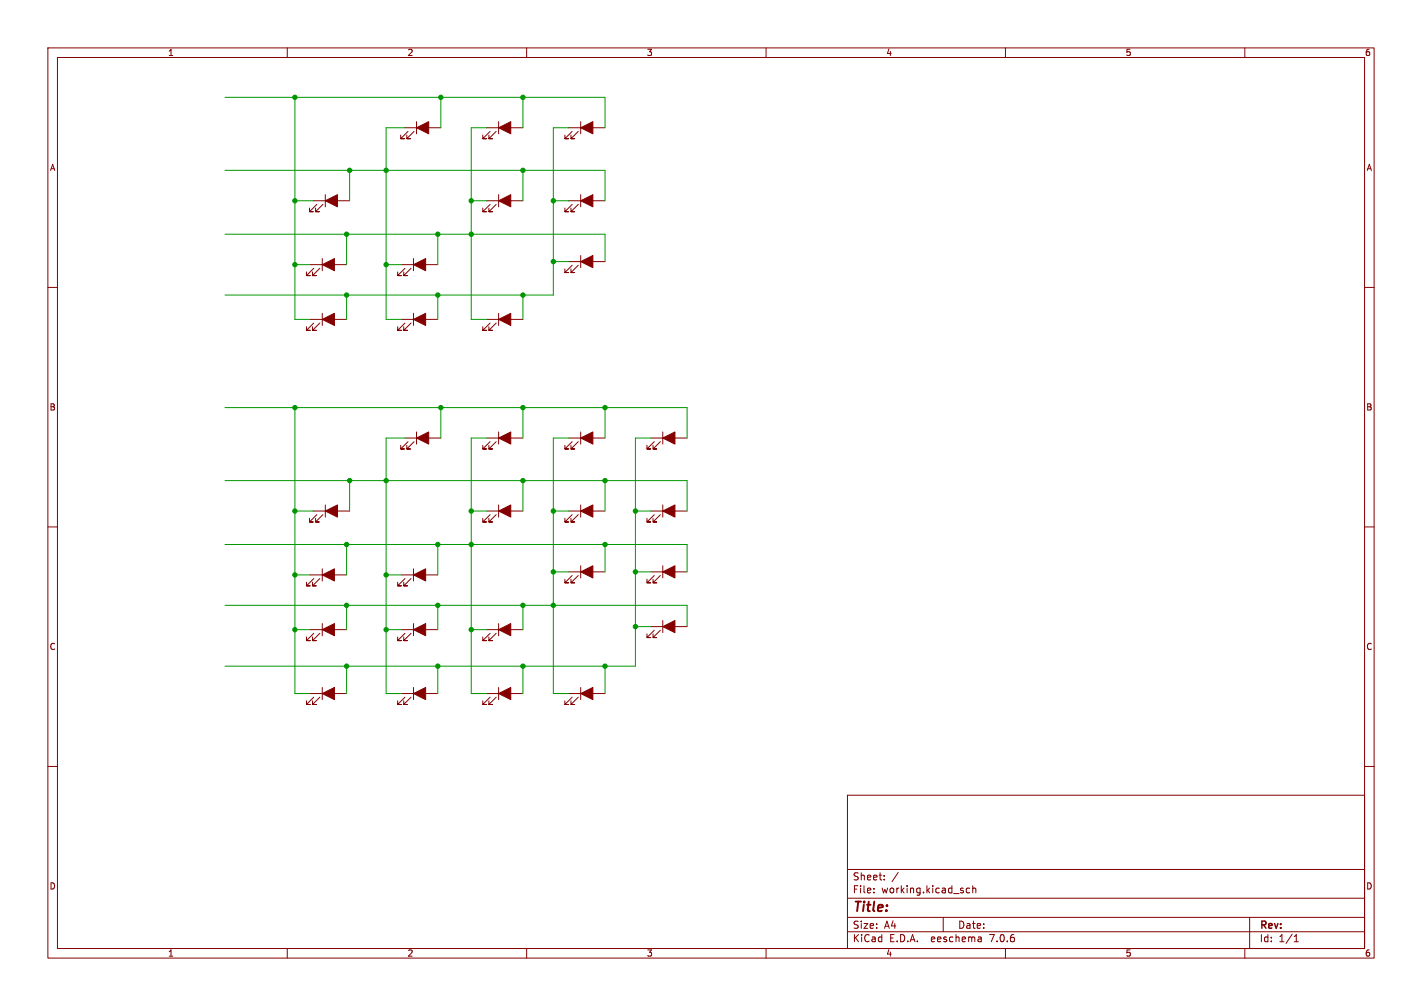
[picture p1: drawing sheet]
<svg xmlns="http://www.w3.org/2000/svg" width="297mm" height="210mm" viewBox="0 0 297 210" stroke-linecap="round" stroke-linejoin="round" font-family="sans-serif">
<g fill="none" stroke="#840000" stroke-width=".21">
<path d="M10 10h277v190h-277zM12 12h273v186h-273zM60 10v2M110 10v2M160 10v2M210 10v2M260 10v2M84.5 26.7h7.6M85.2 27.4l-1.5 1.6h.8h-.8v-.8M86.5 27.4l-1.5 1.6h.7h-.7v-.8M87 25.4v2.5M101.6 26.7h7.6"/>
<path d="M102.4 27.4l-1.6 1.6h.8h-.8v-.8M103.6 27.4l-1.5 1.6h.8h-.8v-.8M104.1 25.4v2.5M118.7 26.7h7.7M119.5 27.4l-1.5 1.6h.7h-.7v-.8M120.8 27.4l-1.5 1.6h.7h-.7v-.8M121.3 25.4v2.5M10 60h2M64.8 55.2h7.6M65.4 41.9h7.6M65.5 56l-1.5 1.5h.8h-.8v-.7M66.2 42.7l-1.6 1.5h.8h-.8v-.8"/>
<path d="M66.8 56l-1.5 1.5h.7h-.7v-.7M67.3 54v2.5M67.4 42.7l-1.5 1.5h.8h-.8v-.8M67.9 40.6v2.6M83.8 55.2h7.6M84.6 56l-1.5 1.5h.7h-.7v-.7M85.9 56l-1.6 1.5h.8h-.8v-.7M86.4 54v2.5M101.6 41.9h7.6M102.4 42.7l-1.6 1.5h.8h-.8v-.8M103.6 42.7l-1.5 1.5h.8h-.8v-.8M104.1 40.6v2.6"/>
<path d="M118.7 41.9h7.7M118.7 54.6h7.7M119.5 42.7l-1.5 1.5h.7h-.7v-.8M119.5 55.4l-1.5 1.5h.7h-.7v-.8M120.8 42.7l-1.5 1.5h.7h-.7v-.8M120.8 55.4l-1.5 1.5h.7h-.7v-.8M121.3 40.6v2.6M121.3 53.3v2.6M285 60h2M64.8 66.7h7.6M65.5 67.4l-1.5 1.6h.8h-.8v-.8M66.8 67.4l-1.5 1.6h.7h-.7v-.8"/>
<path d="M67.3 65.4v2.5M83.8 66.7h7.6M84.6 67.4l-1.5 1.6h.7h-.7v-.8M85.9 67.4l-1.6 1.6h.8h-.8v-.8M86.4 65.4v2.5M101.6 66.7h7.6M102.4 67.4l-1.6 1.6h.8h-.8v-.8M103.6 67.4l-1.5 1.6h.8h-.8v-.8M104.1 65.4v2.5M84.5 91.4h7.6M85.2 92.2l-1.5 1.5h.8h-.8v-.7M86.5 92.2l-1.5 1.5h.7h-.7v-.7"/>
<path d="M87 90.2v2.5M101.6 91.4h7.6M102.4 92.2l-1.6 1.5h.8h-.8v-.7M103.6 92.2l-1.5 1.5h.8h-.8v-.7M104.1 90.2v2.5M118.7 91.4h7.7M119.5 92.2l-1.5 1.5h.7h-.7v-.7M120.8 92.2l-1.5 1.5h.7h-.7v-.7M121.3 90.2v2.5M135.9 91.4h7.6M136.7 92.2l-1.6 1.5h.8h-.8v-.7M137.9 92.2l-1.5 1.5h.8h-.8v-.7"/>
<path d="M138.4 90.2v2.5M10 110h2M65.4 106.7h7.6M66.2 107.4l-1.6 1.6h.8h-.8v-.8M67.3 118.7v2.6M67.4 107.4l-1.5 1.6h.8h-.8v-.8M67.9 105.4v2.6M86.4 118.7v2.6M101.6 106.7h7.6M102.4 107.4l-1.6 1.6h.8h-.8v-.8M103.6 107.4l-1.5 1.6h.8h-.8v-.8M104.1 105.4v2.6"/>
<path d="M118.7 119.4h7.7M118.7 106.7h7.7M119.5 107.4l-1.5 1.6h.7h-.7v-.8M120.8 107.4l-1.5 1.6h.7h-.7v-.8M121.3 105.4v2.6M121.3 118.1v2.6M135.9 119.4h7.6M135.9 106.7h7.6M136.7 107.4l-1.6 1.6h.8h-.8v-.8M137.9 107.4l-1.5 1.6h.8h-.8v-.8M138.4 105.4v2.6M138.4 118.1v2.6"/>
<path d="M285 110h2M64.8 131.4h7.6M64.8 120h7.6M65.5 132.2l-1.5 1.5h.8h-.8v-.7M65.5 120.8l-1.5 1.5h.8h-.8v-.8M66.8 132.2l-1.5 1.5h.7h-.7v-.7M66.8 120.8l-1.5 1.5h.7h-.7v-.8M67.3 130.2v2.5M83.8 131.4h7.6M83.8 120h7.6M84.6 120.8l-1.5 1.5h.7h-.7v-.8M84.6 132.2l-1.5 1.5h.7h-.7v-.7"/>
<path d="M85.9 120.8l-1.6 1.5h.8h-.8v-.8M85.9 132.2l-1.6 1.5h.8h-.8v-.7M86.4 130.2v2.5M101.6 131.4h7.6M102.4 132.2l-1.6 1.5h.8h-.8v-.7M103.6 132.2l-1.5 1.5h.8h-.8v-.7M104.1 130.2v2.5M119.5 120.1l-1.5 1.6h.7h-.7v-.8M120.8 120.1l-1.5 1.6h.7h-.7v-.8M135.9 130.8h7.6M136.7 120.1l-1.6 1.6h.8h-.8v-.8M136.7 131.6l-1.6 1.5h.8h-.8v-.8"/>
<path d="M137.9 120.1l-1.5 1.6h.8h-.8v-.8M137.9 131.6l-1.5 1.5h.8h-.8v-.8M138.4 129.5v2.6M10 160h2M64.8 144.8h7.6M65.5 145.5l-1.5 1.6h.8h-.8v-.8M66.8 145.5l-1.5 1.6h.7h-.7v-.8M67.3 143.5v2.6M83.8 144.8h7.6M84.6 145.5l-1.5 1.6h.7h-.7v-.8M85.9 145.5l-1.6 1.6h.8h-.8v-.8M86.4 143.5v2.6"/>
<path d="M101.6 144.8h7.6M102.4 145.5l-1.6 1.6h.8h-.8v-.8M103.6 145.5l-1.5 1.6h.8h-.8v-.8M104.1 143.5v2.6M118.7 144.8h7.7M119.5 145.5l-1.5 1.6h.7h-.7v-.8M120.8 145.5l-1.5 1.6h.7h-.7v-.8M121.3 143.5v2.6M285 160h2M177 166h108v32h-108zM60 198v2M110 198v2"/>
<path d="M160 198v2M177 194.5h108M177 191.5h108M177 187.5h108M177 181.5h108M182.5 186.3v.1M182.5 185.5v.1M184.7 183.6v.1M184.7 182.8v.1M187.6 182.1l-1.3 2M197 191.5v3M202.5 185.5l-.4-.1-.3 .3 .2 .6h.5"/>
<path d="M203.2 185.5l.2-.1 .3 .1 .1 .9M203.2 184.9v1.5M204.9 195.7l.1 .9M205 196.5l-.2 .1M205 196h-.2M210 198v2M260 198v2M261 191.5v6.5M270.3 196.6h.9M270.3 195.5l.4-.4v1.5"/>
</g>
<g fill="#840000" stroke="#840000" stroke-width=".21">
<path d="M67.3 144.8l2.5-1.3v2.6z"/>
<path d="M67.3 131.4l2.5-1.2v2.5z"/>
<path d="M86.4 144.8l2.5-1.3v2.6z"/>
<path d="M121.3 119.4l2.5-1.3v2.6z"/>
<path d="M138.4 119.4l2.6-1.3v2.6z"/>
<path d="M138.4 130.8l2.6-1.3v2.6z"/>
<path d="M104.1 41.9l2.6-1.3v2.6z"/>
<path d="M121.3 26.7l2.5-1.3v2.5z"/>
<path d="M121.3 41.9l2.5-1.3v2.6z"/>
<path d="M121.3 54.6l2.5-1.3v2.6z"/>
<path d="M86.4 120l2.5-1.3v2.6z"/>
<path d="M86.4 131.4l2.5-1.2v2.5z"/>
<path d="M67.3 120l2.5-1.3v2.6z"/>
<path d="M104.1 66.7l2.6-1.3v2.5z"/>
<path d="M121.3 144.8l2.5-1.3v2.6z"/>
<path d="M104.1 26.7l2.6-1.3v2.5z"/>
<path d="M67.9 106.7l2.6-1.3v2.6z"/>
<path d="M87 91.4l2.5-1.2v2.5z"/>
<path d="M67.9 41.9l2.6-1.3v2.6z"/>
<path d="M87 26.7l2.5-1.3v2.5z"/>
<path d="M86.4 66.7l2.5-1.3v2.5z"/>
<path d="M86.4 55.2l2.5-1.2v2.5z"/>
<path d="M67.3 55.2l2.5-1.2v2.5z"/>
<path d="M67.3 66.7l2.5-1.3v2.5z"/>
<path d="M104.1 131.4l2.6-1.2v2.5z"/>
<path d="M104.1 91.4l2.6-1.2v2.5z"/>
<path d="M121.3 91.4l2.5-1.2v2.5z"/>
<path d="M138.4 91.4l2.6-1.2v2.5z"/>
<path d="M138.4 106.7l2.6-1.3v2.6z"/>
<path d="M121.3 106.7l2.5-1.3v2.6z"/>
<path d="M104.1 106.7l2.6-1.3v2.6z"/>
<path d="M104.1 144.8l2.6-1.3v2.6z"/>
</g>
<g fill="none" stroke="#009600" stroke-width=".21">
<path d="M47 20.3h79.4v6.4M47 35.6h79.4v6.3M61.6 20.3v46.4h3.2M73 35.6v6.3M84.5 26.7h-3.9v40h3.2M92.1 20.3v6.4M101.6 26.7h-3.2v40h3.2M109.2 20.3v6.4M109.2 35.6v6.3M118.7 26.7h-3.1v34.9h-68.6M47 48.9h79.4v5.7M61.6 41.9h3.8"/>
<path d="M61.6 55.2h3.2M72.4 48.9v6.3M80.6 55.2h3.2M91.4 48.9v6.3M98.4 41.9h3.2M115.6 41.9h3.1M115.6 54.6h3.1M72.4 61.6v5.1M91.4 61.6v5.1M109.2 61.6v5.1M47 85.1h96.5v6.3M61.6 85.1v59.7h3.2"/>
<path d="M84.5 91.4h-3.9v53.4h3.2M92.1 85.1v6.3M101.6 91.4h-3.2v53.4h3.2M109.2 85.1v6.3M118.7 91.4h-3.1v53.4h3.1M126.4 85.1v6.3M135.9 91.4h-3.2v47.7h-85.7M47 113.7h96.5v5.7M47 100.3h96.5v6.4M61.6 106.7h3.8M72.4 113.7v6.3M73 100.3v6.4"/>
<path d="M91.4 113.7v6.3M98.4 106.7h3.2M109.2 100.3v6.4M115.6 106.7h3.1M115.6 119.4h3.1M126.4 100.3v6.4M126.4 113.7v5.7M132.7 106.7h3.2M132.7 119.4h3.2M47 126.4h96.5v4.4M61.6 131.4h3.2M61.6 120h3.2"/>
<path d="M72.4 126.4v5M72.4 139.1v5.7M80.6 131.4h3.2M80.6 120h3.2M91.4 126.4v5M91.4 139.1v5.7M98.4 131.4h3.2M109.2 126.4v5M109.2 139.1v5.7M126.4 139.1v5.7M132.7 130.8h3.2"/>
</g>
<g fill="#009600" stroke="#009600" stroke-width=".21">
<circle cx="115.6" cy="119.4" r=".46"/>
<circle cx="109.2" cy="126.4" r=".46"/>
<circle cx="115.6" cy="126.4" r=".46"/>
<circle cx="109.2" cy="139.1" r=".46"/>
<circle cx="126.4" cy="139.1" r=".46"/>
<circle cx="132.7" cy="119.4" r=".46"/>
<circle cx="132.7" cy="130.8" r=".46"/>
<circle cx="91.4" cy="48.9" r=".46"/>
<circle cx="98.4" cy="48.9" r=".46"/>
<circle cx="115.6" cy="41.9" r=".46"/>
<circle cx="98.4" cy="41.9" r=".46"/>
<circle cx="109.2" cy="61.6" r=".46"/>
<circle cx="109.2" cy="20.3" r=".46"/>
<circle cx="109.2" cy="35.6" r=".46"/>
<circle cx="91.4" cy="61.6" r=".46"/>
<circle cx="115.6" cy="54.6" r=".46"/>
<circle cx="61.6" cy="131.4" r=".46"/>
<circle cx="61.6" cy="120" r=".46"/>
<circle cx="72.4" cy="126.4" r=".46"/>
<circle cx="80.6" cy="131.4" r=".46"/>
<circle cx="72.4" cy="139.1" r=".46"/>
<circle cx="92.1" cy="85.1" r=".46"/>
<circle cx="61.6" cy="106.7" r=".46"/>
<circle cx="73" cy="100.3" r=".46"/>
<circle cx="72.4" cy="113.7" r=".46"/>
<circle cx="61.6" cy="85.1" r=".46"/>
<circle cx="80.6" cy="100.3" r=".46"/>
<circle cx="61.6" cy="41.9" r=".46"/>
<circle cx="92.1" cy="20.3" r=".46"/>
<circle cx="72.4" cy="48.9" r=".46"/>
<circle cx="80.6" cy="55.2" r=".46"/>
<circle cx="61.6" cy="55.2" r=".46"/>
<circle cx="72.4" cy="61.6" r=".46"/>
<circle cx="61.6" cy="20.3" r=".46"/>
<circle cx="73" cy="35.6" r=".46"/>
<circle cx="80.6" cy="35.6" r=".46"/>
<circle cx="109.2" cy="85.1" r=".46"/>
<circle cx="126.4" cy="85.1" r=".46"/>
<circle cx="126.4" cy="113.7" r=".46"/>
<circle cx="132.7" cy="106.7" r=".46"/>
<circle cx="126.4" cy="100.3" r=".46"/>
<circle cx="109.2" cy="100.3" r=".46"/>
<circle cx="115.6" cy="106.7" r=".46"/>
<circle cx="91.4" cy="126.4" r=".46"/>
<circle cx="98.4" cy="131.4" r=".46"/>
<circle cx="80.6" cy="120" r=".46"/>
<circle cx="91.4" cy="113.7" r=".46"/>
<circle cx="98.4" cy="113.7" r=".46"/>
<circle cx="98.4" cy="106.7" r=".46"/>
<circle cx="91.4" cy="139.1" r=".46"/>
</g>
<text font-size="2.8" fill="#840000" x="178" y="190.9">Title:</text>
<g font-size="2.1" fill="#840000">
<text x="178" y="184">Sheet:</text>
<text x="178" y="186.7">File:</text>
<text x="184.1" y="186.7">working.kicad_sch</text>
<text x="178" y="196.9">KiCad</text>
<text x="178" y="194.1">Size:</text>
<text x="184.7" y="194.1">A4</text>
<text x="185.7" y="196.9">E.D.A.</text>
<text x="194.6" y="196.9">eeschema</text>
<text x="200" y="194.1">Date:</text>
<text x="207" y="196.9">7.0.6</text>
<text x="263" y="194.3">Rev:</text>
<text x="263" y="196.9">Id:</text>
<text x="267.1" y="196.9">1/1</text>
</g>
<g font-size="1.8" fill="#840000">
<text x="35" y="11.9">1</text>
<text x="85" y="11.9">2</text>
<text x="135" y="11.9">3</text>
<text x="185" y="11.9">4</text>
<text x="235" y="11.9">5</text>
<text x="285" y="11.9">6</text>
<text x="10.3" y="35.9">A</text>
<text x="285.3" y="35.9">A</text>
<text x="10.3" y="85.9">B</text>
<text x="285.3" y="85.9">B</text>
<text x="10.3" y="135.9">C</text>
<text x="285.3" y="135.9">C</text>
<text x="10.3" y="185.9">D</text>
<text x="285.3" y="185.9">D</text>
<text x="35" y="199.9">1</text>
<text x="85" y="199.9">2</text>
<text x="135" y="199.9">3</text>
<text x="185" y="199.9">4</text>
<text x="235" y="199.9">5</text>
<text x="285" y="199.9">6</text>
</g>
</svg>
